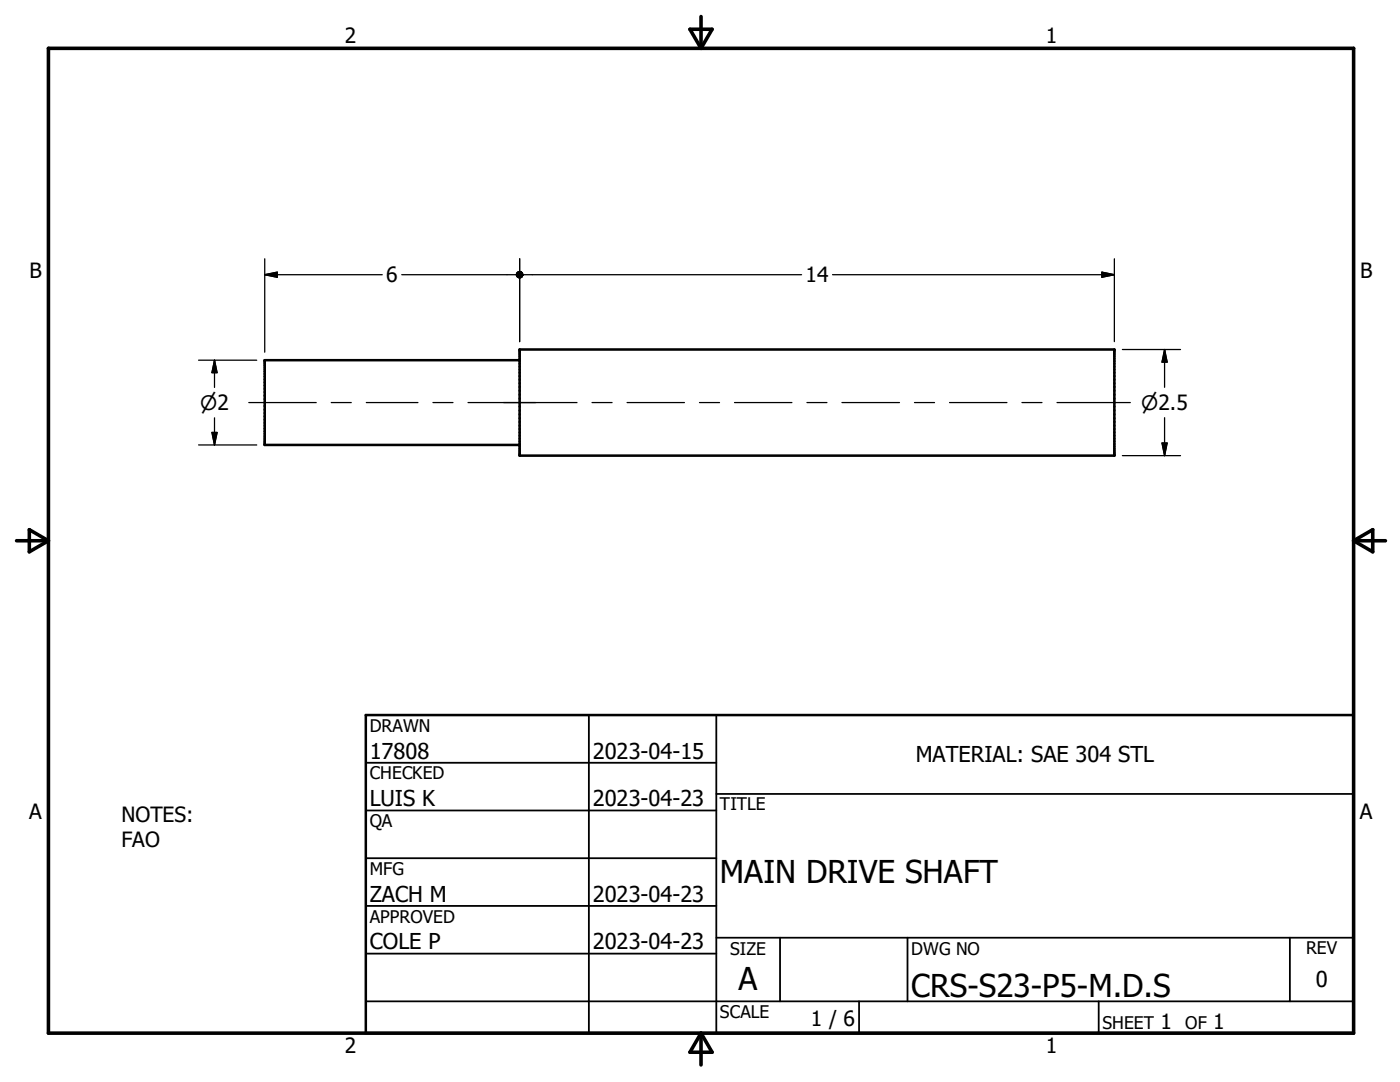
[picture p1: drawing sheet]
<svg xmlns="http://www.w3.org/2000/svg" width="279mm" height="216mm" viewBox="0 0 279 216" stroke-linecap="round" stroke-linejoin="round" font-family="sans-serif">
<path d="M103.7 69.7h118.7v21.2h-118.7zM103.7 71.9h-50.9v16.9h50.9M73 142.7h197.1v63.5h-197.1z" fill="none" stroke="#000" stroke-width=".51"/>
<path d="M9.7 9.6h260.4v196.6h-260.4zM137.7 5.8h4.4l-2.2 3.8zM139.9 3.3v6.3M3.3 107.9h6.4M5.8 105.7l3.9 2.2-3.9 2.2zM270.1 107.9h6.4M270.1 107.9l3.9-2.2v4.4zM139.9 206.2v6.3M139.9 206.2l2.2 3.8h-4.4z" fill="none" stroke="#000" stroke-width=".71"/>
<g fill="none" stroke="#000" stroke-width=".36">
<path d="M73 152.2h70M117.5 142.7v63.5M143 158.4h127.1M143 142.7v63.5M73 161.7h70M73 171.2h70M73 180.8h70M73 190.3h70M73 199.8h197.1M143 187.1h127.1M155.7 187.1v12.7M171.4 199.8v6.4"/>
<path d="M181.1 187.1v12.7M219.3 199.8v6.4M257.4 187.1v12.7"/>
</g>
<g fill="none" stroke="#000" stroke-width=".25">
<path d="M52.8 54.8h23.5M52.8 54.8l2.5-.5v1zM52.8 51.6v18.7M80.2 54.8h22.9M103.7 51.6v16.6M104.3 54.8h55.7M166.2 54.8h56.2M219.9 54.3l2.5 .5-2.5 .5zM222.4 51.6v16.6M39.6 71.9h11.6M42.8 71.9v5.4M42.8 71.9l.5 2.5h-1z"/>
<path d="M224 69.7h11.6M232.4 69.7v7.6M232.4 69.7l.5 2.6h-1zM39.6 88.8h11.6M42.3 86.3h1l-.5 2.5zM42.8 83.4v5.4M49.7 80.3h13.4M66.1 80.3h4M73.1 80.3h10.3M86.4 80.3h4M93.4 80.3h21.8M118.2 80.3h3.9"/>
<path d="M125.2 80.3h11.4M139.6 80.3h4M146.6 80.3h11.4M161 80.3h4M168 80.3h11.5M182.5 80.3h4M189.5 80.3h11.5M204 80.3h3.9M210.9 80.3h14.7M224 90.9h11.6M231.9 88.4h1l-.5 2.5zM232.4 83.3v7.6"/>
</g>
<g fill="#000" stroke="#000" stroke-width=".25">
<path d="M52.8 54.8l2.5-.5v1zM104.2 54.5l.1 .3zM104.1 54.3l.2 .5zM103.9 54.2l.4 .6zM103.7 54.2h.2l.4 .6zM103.6 54.2h.1l.6 .6zM103.4 54.3l.2-.1 .7 .6zM103.2 54.4l.2-.1 .9 .5zM103.2 54.4l1.1 .4-1.2-.3zM103.1 54.5l1.2 .3-1.2-.1zM103.1 54.7l1.2 .1-1.2 .1zM103.1 54.9l1.2-.1-1.2 .3z"/>
<path d="M103.1 55.1l1.2-.3-1.1 .4zM103.2 55.2l1.1-.4-.9 .5zM103.4 55.3l.9-.5-.7 .6zM103.6 55.4l.7-.6-.6 .6zM104.3 54.8l-.4 .6h-.2zM104.3 54.8l-.4 .6zM104.3 54.8l-.2 .5zM104.3 54.8l-.1 .4zM104.3 54.8v.2zM219.9 54.3l2.5 .5-2.5 .5zM42.8 71.9l.5 2.5h-1zM232.4 69.7l.5 2.6h-1z"/>
<path d="M42.3 86.3h1l-.5 2.5zM231.9 88.4h1l-.5 2.5z"/>
</g>
<g font-size="6.3">
<text x="143.7" y="176.1">MAIN DRIVE SHAFT</text>
<text x="147.4" y="197.6">A</text>
<text x="181.9" y="198.9">CRS-S23-P5-M.D.S</text>
</g>
<g font-size="4.4">
<text x="73.8" y="151.4">17808</text>
<text x="118.3" y="151.4">2023-04-15</text>
<text x="182.8" y="152.1">MATERIAL: SAE 304 STL</text>
<text x="73.8" y="160.9">LUIS K</text>
<text x="118.3" y="160.9">2023-04-23</text>
<text x="73.8" y="179.9">ZACH M</text>
<text x="118.3" y="179.9">2023-04-23</text>
<text x="73.8" y="189.4">COLE P</text>
<text x="118.3" y="189.4">2023-04-23</text>
<text x="262.6" y="196.9">0</text>
</g>
<g font-size="4.2">
<text x="68.8" y="8.7">2</text>
<text x="208.7" y="8.7">1</text>
<text x="5.9" y="55.5">B</text>
<text x="77.1" y="56.3">6</text>
<text x="160.8" y="56.3">14</text>
<text x="271.4" y="55.5">B</text>
<text x="5.8" y="163.4">A</text>
<text x="24.3" y="164">NOTES:</text>
<text x="271.4" y="163.4">A</text>
<text x="24.3" y="169">FAO</text>
<text x="161.8" y="204.7">1 / 6</text>
<text x="231.6" y="205.3">1</text>
<text x="242.1" y="205.3">1</text>
<text x="68.8" y="210.2">2</text>
<text x="208.7" y="210.2">1</text>
</g>
<g font-size="4">
<text x="40" y="81.8">n2</text>
<text x="227.8" y="81.8">n2.5</text>
</g>
<g font-size="3.5">
<text x="73.8" y="146">DRAWN</text>
<text x="73.8" y="155.5">CHECKED</text>
<text x="143.7" y="161.7">TITLE</text>
<text x="73.8" y="165.1">QA</text>
<text x="73.8" y="174.6">MFG</text>
<text x="73.8" y="184.1">APPROVED</text>
<text x="145.7" y="190.5">SIZE</text>
<text x="181.9" y="190.5">DWG NO</text>
<text x="260.6" y="190.4">REV</text>
<text x="143.7" y="203.1">SCALE</text>
<text x="220" y="205.3">SHEET</text>
<text x="236.5" y="205.3">OF</text>
</g>
</svg>
